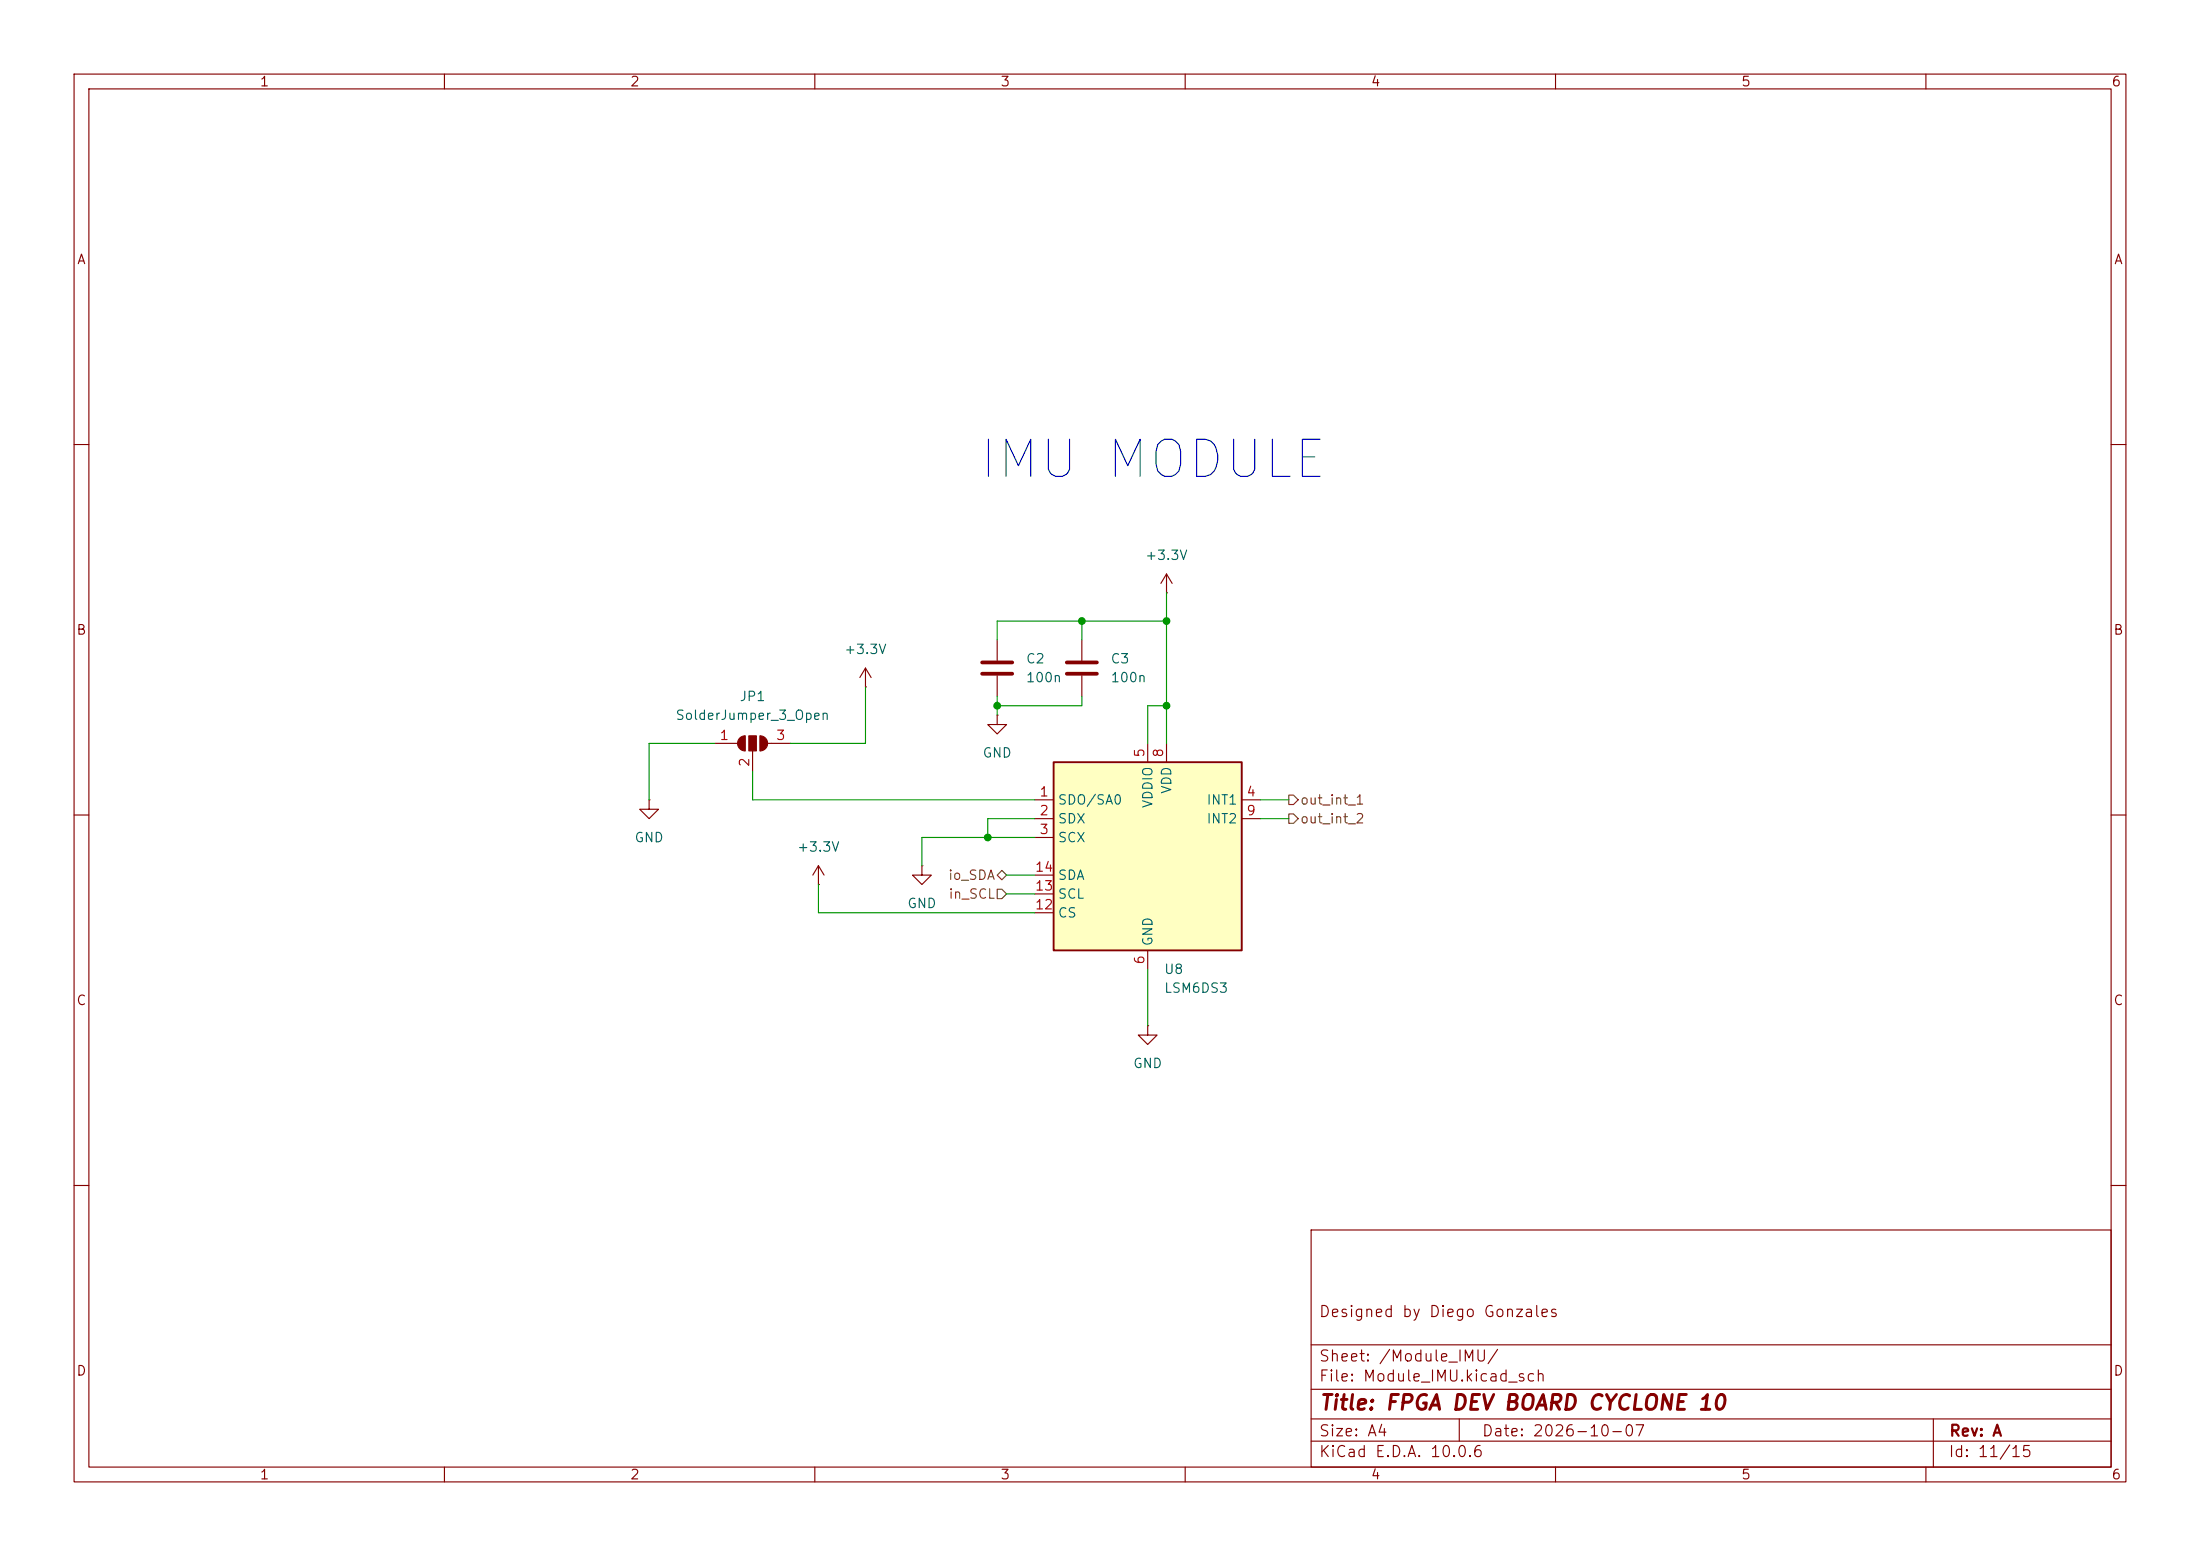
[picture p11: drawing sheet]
<svg xmlns="http://www.w3.org/2000/svg" width="297mm" height="210mm" viewBox="0 0 297 210" stroke-linecap="round" stroke-linejoin="round" font-family="sans-serif">
<g fill="none" stroke="#840000" stroke-width=".15">
<path d="M10 10h277v190h-277zM12 12h273v186h-273zM60 10v2M110 10v2M160 10v2M210 10v2M260 10v2M10 60h2M157.5 77.5l-.8 1.2M157.5 77.5l.7 1.2M157.5 77.5v2.5M285 60h2"/>
<path d="M157.5 80h.1M10 110h2M285 110h2M154.9 138.4v1.3h1.3l-1.3 1.3-1.2-1.3h1.2M154.9 138.4h.1M10 160h2M177 166h108v32h-108zM285 160h2M60 198v2M110 198v2M160 198v2M177 194.5h108"/>
<path d="M177 191.5h108M177 187.5h108M177 181.5h108M197 191.5v3M210 198v2M260 198v2M261 191.5v6.5"/>
</g>
<path d="M142.2 102.9h25.4v25.4h-25.4z" fill="#ffffc2"/>
<path d="M142.2 102.9h25.4v25.4h-25.4z" fill="none" stroke="#840000" stroke-width=".25"/>
<g fill="none" stroke="#840000" stroke-width=".15">
<path d="M100.6 99.3v2M102.6 99.3v2M116.8 92.7h.1M116.8 90.2l-.7 1.2M116.8 90.2l.8 1.2M116.8 90.2v2.5M134.6 96.5v1.3h1.3l-1.3 1.3-1.3-1.3h1.3M134.6 96.5h.1M134.6 86.4v2.8M134.6 91.2v2.8M146 86.4v2.8M146 91.2v2.8"/>
<path d="M87.6 108v1.2h1.3l-1.3 1.3-1.2-1.3h1.2M87.6 108h.1M96.5 100.3h3.1M101.6 101.3v2.8M103.6 100.3h3.1M110.5 119.4h.1M110.5 116.8l-.8 1.3M110.5 116.8l.8 1.3M110.5 116.8v2.6M124.5 116.8v1.3h1.2l-1.2 1.3-1.3-1.3h1.3M124.5 116.8h.1M139.7 108h2.5"/>
<path d="M139.7 110.5h2.5M139.7 113h2.5M139.7 118.1h2.5M154.9 100.3v2.6M157.5 100.3v2.6M167.6 108h2.6M167.6 110.5h2.6M139.7 123.2h2.5M139.7 120.7h2.5M154.9 128.3v2.5"/>
</g>
<path d="M132.6 90.9h4.1M132.6 89.4h4.1M144 90.9h4.1M144 89.4h4.1" fill="none" stroke="#840000" stroke-width=".51"/>
<g fill="#840000" stroke="#840000" stroke-width=".15">
<path d="M99.9 99.6l.3-.2 .4-.1v2a1.02 1.02 0 0 1-.9-.6 1.02 1.02 0 0 1 .2-1.1z"/>
<path d="M101.1 99.3h1v2h-1z"/>
<path d="M102.6 99.3a1.02 1.02 0 0 1 1 1 1.02 1.02 0 0 1-1 1z"/>
</g>
<path d="M134.6 118.1l.7-.6 .6 .6-.6 .6zM174 107.3h.6l.7 .7-.7 .6h-.6zM174 109.9h.6l.7 .6-.7 .6h-.6zM134.6 120h.7l.6 .7-.6 .6h-.7z" fill="none" stroke="#725600" stroke-width=".15"/>
<g fill="none" stroke="#009600" stroke-width=".15">
<path d="M116.8 92.7v7.6h-10.1M134.6 94v2.5M146 94v1.3h-11.4M146 83.8v2.6M157.5 83.8h-22.9v2.6M157.5 80v20.3M157.5 95.3h-2.6v5M96.5 100.3h-8.9v7.7M101.6 104.1v3.9h38.1M110.5 119.4v3.8h29.2M135.9 118.1h3.8M139.7 110.5h-6.4v2.5"/>
<path d="M139.7 113h-15.2v3.8M170.2 110.5h3.8M170.2 108h3.8M135.9 120.7h3.8M154.9 130.8v7.6"/>
</g>
<g fill="#009600" stroke="#009600" stroke-width=".14">
<circle cx="157.5" cy="95.3" r=".46"/>
<circle cx="157.5" cy="83.8" r=".46"/>
<circle cx="146" cy="83.8" r=".46"/>
<circle cx="134.6" cy="95.3" r=".46"/>
<circle cx="133.3" cy="113" r=".46"/>
</g>
<text font-size="5" fill="#0000c2" x="131.7" y="65.8">IMU MODULE</text>
<text font-size="2" fill="#840000" x="178" y="190.8">Title: FPGA DEV BOARD CYCLONE 10</text>
<g font-size="1.5" fill="#840000">
<text x="178" y="178.1">Designed by Diego Gonzales</text>
<text x="178" y="184.1">Sheet: /Module_IMU/</text>
<text x="178" y="186.8">File: Module_IMU.kicad_sch</text>
<text x="178" y="197">KiCad E.D.A. 10.0.6</text>
<text x="178" y="194.2">Size: A4</text>
<text x="200" y="194.2">Date: 2026-10-07</text>
<text x="263" y="197">Id: 11/15</text>
<text x="263" y="194.2">Rev: A</text>
</g>
<g font-size="1.3" fill="#840000">
<text x="35" y="12">1</text>
<text x="85" y="12">2</text>
<text x="135" y="12">3</text>
<text x="185" y="12">4</text>
<text x="235" y="12">5</text>
<text x="285" y="12">6</text>
<text x="10.3" y="36">A</text>
<text x="285.3" y="36">A</text>
<text x="10.2" y="86">B</text>
<text x="285.2" y="86">B</text>
<text x="10.2" y="136">C</text>
<text x="285.2" y="136">C</text>
<text x="10.2" y="186">D</text>
<text x="285.2" y="186">D</text>
<text x="35" y="200">1</text>
<text x="85" y="200">2</text>
<text x="135" y="200">3</text>
<text x="185" y="200">4</text>
<text x="235" y="200">5</text>
<text x="285" y="200">6</text>
</g>
<g font-size="1.3" fill="#006464">
<text x="154.5" y="75.9">+3.3V</text>
<text x="113.9" y="88.6">+3.3V</text>
<text x="138.4" y="89.9">C2</text>
<text x="149.8" y="89.9">C3</text>
<text x="99.7" y="94.9">JP1</text>
<text x="138.4" y="92.4">100n</text>
<text x="149.8" y="92.4">100n</text>
<text x="91.1" y="97.5">SolderJumper_3_Open</text>
<text x="132.6" y="102.6">GND</text>
<text x="158.4" y="107.2" transform="rotate(-90 158.4 107.2)">VDD</text>
<text x="85.6" y="114">GND</text>
<text x="142.7" y="108.9">SDO/SA0</text>
<text x="142.7" y="111.5">SDX</text>
<text x="142.7" y="114">SCX</text>
<text x="155.9" y="109.2" transform="rotate(-90 155.9 109.2)">VDDIO</text>
<text x="162.8" y="108.9">INT1</text>
<text x="162.8" y="111.5">INT2</text>
<text x="107.5" y="115.3">+3.3V</text>
<text x="142.7" y="119.1">SDA</text>
<text x="122.4" y="122.9">GND</text>
<text x="142.7" y="124.2">CS</text>
<text x="142.7" y="121.6">SCL</text>
<text x="155.9" y="127.8" transform="rotate(-90 155.9 127.8)">GND</text>
<text x="157.1" y="131.8">U8</text>
<text x="157.1" y="134.3">LSM6DS3</text>
<text x="152.9" y="144.5">GND</text>
</g>
<g font-size="1.3" fill="#a90000">
<text x="97.1" y="100.2">1</text>
<text x="104.7" y="100.2">3</text>
<text x="101.5" y="103.6" transform="rotate(-90 101.5 103.6)">2</text>
<text x="140.2" y="107.8">1</text>
<text x="154.8" y="102.3" transform="rotate(-90 154.8 102.3)">5</text>
<text x="157.3" y="102.3" transform="rotate(-90 157.3 102.3)">8</text>
<text x="168.2" y="107.8">4</text>
<text x="140.2" y="110.4">2</text>
<text x="140.2" y="112.9">3</text>
<text x="168.2" y="110.4">9</text>
<text x="139.6" y="118">14</text>
<text x="139.6" y="123.1">12</text>
<text x="139.6" y="120.5">13</text>
<text x="154.8" y="130.3" transform="rotate(-90 154.8 130.3)">6</text>
</g>
<g font-size="1.3" fill="#725600">
<text x="175.4" y="108.9">out_int_1</text>
<text x="175.4" y="111.5">out_int_2</text>
<text x="127.9" y="119.1">io_SDA</text>
<text x="128" y="121.6">in_SCL</text>
</g>
</svg>
